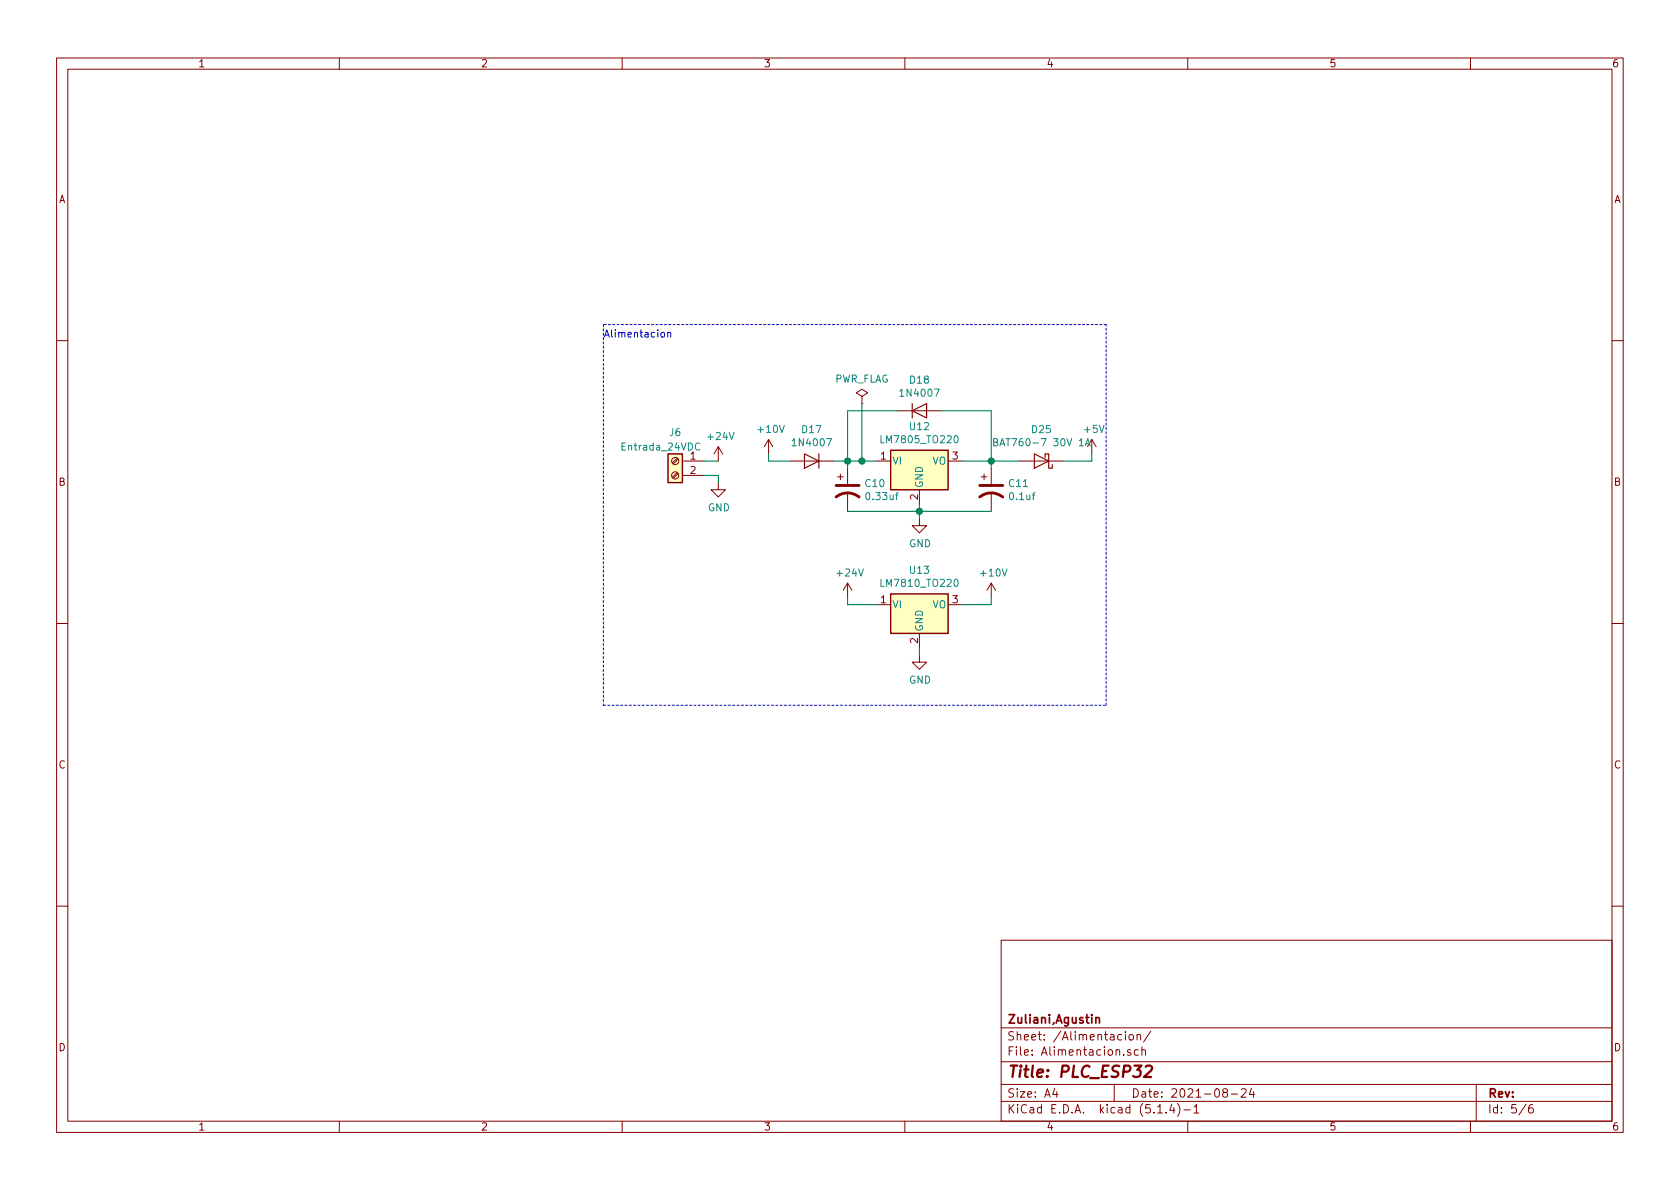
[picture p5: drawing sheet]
<svg xmlns="http://www.w3.org/2000/svg" width="297mm" height="210mm" viewBox="0 0 297 210" stroke-linecap="round" stroke-linejoin="round" font-family="sans-serif">
<g fill="none" stroke="#840000" stroke-width=".18">
<path d="M10 10.3h277v189.9h-277zM12 12.2h273v186.1h-273zM60 10.3v1.9M110 10.3v1.9M160 10.3v1.9M210 10.3v1.9M260 10.3v1.9M10 60.2h2M127 79l-.8 1.3M127 79v2.5M127 79l.8 1.3M135.9 77.7l-.8 1.3"/>
<path d="M135.9 77.7v2.6M135.9 77.7l.8 1.3M152.4 70.1l1-.6-1-.7-1 .7 1 .6v1.3M152.4 71.4h.1M158.7 72.6h7.7M193 77.7l-.7 1.3M193 77.7v2.6M193 77.7l.8 1.3M285 60.2h2M119.7 83.6l-.8 .8M119.7 81l-.8 .9M119.9 83.7l-.9 .9"/>
<path d="M119.9 81.2l-.9 .8M120.6 81.5h3.9M120.6 84.1h3.9M127 85.3v1.3h1.3l-1.3 1.3-1.3-1.3h1.3M139.7 81.5h7.6M148.1 84.3h1M148.6 83.8v1M149.9 82.8v2.8M149.9 87.1v3.3M154.9 81.5h2.6M162.6 91.7v1.3h1.2l-1.2 1.2-1.3-1.2h1.3M162.6 86.6v2.5"/>
<path d="M167.6 81.5h2.6M173.5 84.3h1M174 83.8v1M175.3 82.8v2.8M175.3 87.1v3.3M180.3 81.5h7.7M10 110.3h2M149.9 103.1l-.8 1.3M149.9 103.1v2.6M149.9 103.1l.7 1.3M154.9 106.9h2.6M162.6 115.8v1.3h1.2l-1.2 1.3-1.3-1.3h1.3"/>
<path d="M162.6 112v2.5M167.6 106.9h2.6M175.3 103.1l-.8 1.3M175.3 103.1v2.6M175.3 103.1l.7 1.3M285 110.3h2M10 160.2h2M177 166.3h108v32h-108zM285 160.2h2M60 198.3v1.9M110 198.3v1.9M160 198.3v1.9"/>
<path d="M177 194.8h108M177 191.8h108M177 187.8h108M177 181.8h108M186.5 192.5l-.4 1h1M186.8 193v1M197 191.8v3M199 182.4v.2M199 182.9v1M199.7 183.1l.2-.2 .4 .2v.7l-.2 .1-.4-.1zM199.9 185.7l-.4-.1-.2 .2 .1 .2 .5 .2v.3h-.6M201 183.1l.3-.2 .3 .1 .1 .9"/>
<path d="M201 182.9v1M201.3 185.7l-.5-.1-.2 .3v.6l.2 .1 .5-.1M201.9 185.7l.2-.1 .4 .1v.9M201.9 185.1v1.5M203.5 182.3l-1.3 2M204.7 196.8h.8M206.2 196.7v.1M207.2 195.2l-.4 1.1h.9M207.5 195.8v1M208.2 195.1a1.71 1.71 0 0 1 0 2.3M209.3 196.3h1.2M210 198.3v1.9"/>
<path d="M211.1 195.8l.4-.5v1.5M211.1 196.8h.9M216.5 193.2l-.3-.3 .1-.2a.48 .48 0 0 1 .6-.1l.1 .2-.1 .3-.6 .1a.48 .48 0 0 0 0 .7l.2 .1 .5-.1v-.4l-.2-.3M217.7 193.5h1.1M219.5 192.7l.2-.2h.3l.3 .2v.3v.2l-.9 .8h.9M221.3 192.5l-.4 1h.9M221.6 193v1M260 198.3v1.9M261 191.8v6.5M269.8 195.2l-1.2 2M271 195.3a.62 .62 0 0 0-.7 .7v.7l.3 .1 .4-.1 .1-.5-.1-.2-.4-.1-.3 .3"/>
<circle cx="119.4" cy="84.1" r=".63"/>
<circle cx="119.4" cy="81.5" r=".63"/>
</g>
<path d="M202.6 188.6l.3-.2h.5a.46 .46 0 0 1 .3 .6l-.2 .3-1.2 1.1h1.2" fill="none" stroke="#840000" stroke-width=".41"/>
<path d="M193.8 179.9v1M193.8 180.1l.2-.2 .3 .1 .1 .9" fill="none" stroke="#840000" stroke-width=".3"/>
<g fill="#ffffc2" stroke="#ffffc2" stroke-width=".18">
<path d="M157.5 79.6h10.1v7h-10.1z"/>
<path d="M157.5 105h10.1v7h-10.1z"/>
<path d="M118.1 80.3h2.5v5h-2.5z"/>
</g>
<path d="M157.5 79.6h10.1v7h-10.1zM118.1 80.3h2.5v5h-2.5zM157.5 105h10.1v7h-10.1z" fill="none" stroke="#840000" stroke-width=".25"/>
<path d="M161.3 72.6l2.5-1.2v2.5zM161.3 71.4v2.5M142.2 80.3l2.6 1.2-2.6 1.3zM144.8 80.3v2.5M182.9 80.3l2.5 1.2-2.5 1.3zM184.8 80.9v-.6h.6v2.5h.7v-.6" fill="none" stroke="#840000" stroke-width=".2"/>
<path d="M147.8 87.9a3.3 3.3 0 0 1 4.1 0M147.8 85.8h4.1M173.2 87.9a3.3 3.3 0 0 1 4.1 0M173.2 85.8h4.1" fill="none" stroke="#840000" stroke-width=".51"/>
<path d="M123.7 78.5a.6 .6 0 0 0-.8 .4 .6 .6 0 0 0 .6 .7l.2-.1M175.7 78.2l.6-.1 .1-.2-.1-.2-.6-.1v1.2h.5l.2-.1v-.3l-.3-.2M191.9 78.8l.4-1.2 .5 1.2M192 78.5h.6" fill="none" stroke="#008484" stroke-width=".18"/>
<path d="M106.7 57.4v67.3M195.6 57.4h-88.9M106.7 124.7h88.9M195.6 124.7v-67.3" fill="none" stroke="#0000c2" stroke-width=".18" stroke-dasharray=".4 .4"/>
<g fill="none" stroke="#008400" stroke-width=".18">
<path d="M152.4 71.4v10.1M158.7 72.6h-8.8v10.2M166.4 72.6h8.9v10.2M124.5 81.5h2.5M124.5 84.1h2.5v1.2M135.9 80.3v1.2h3.8M147.3 81.5h7.6M149.9 90.4h25.4M162.6 89.1v2.6M170.2 81.5h10.1M193 80.3v1.2h-5M149.9 105.7v1.2h5"/>
<path d="M162.6 114.5v1.3M175.3 105.7v1.2h-5.1"/>
</g>
<path d="M117 58.8h.3l.1 .1v.7h-.3l-.3-.2zM118.1 58.9l.1-.1h.3l.1 .8M118.1 58.8v.8" fill="none" stroke="#0000c2" stroke-width=".18"/>
<g fill="#008400" stroke="#008400" stroke-width=".25">
<circle cx="149.9" cy="81.5" r=".51"/>
<circle cx="162.6" cy="90.4" r=".51"/>
<circle cx="152.4" cy="81.5" r=".51"/>
<circle cx="175.3" cy="81.5" r=".51"/>
</g>
<text font-size="2.8" fill="#840000" x="178" y="190.5">Title: PLC_ESP32</text>
<g font-size="2.1" fill="#840000">
<text x="178" y="184">Sheet: /Alimentacion/</text>
<text x="178" y="181">Zuliani,Agustin</text>
<text x="178" y="186.7">File: Alimentacion.sch</text>
<text x="178" y="196.9">KiCad E.D.A. kicad (5.1.4)-1</text>
<text x="178" y="194.1">Size: A4</text>
<text x="200" y="194.1">Date: 2021-08-24</text>
<text x="263" y="194.1">Rev:</text>
<text x="263" y="196.9">Id: 5/6</text>
</g>
<g font-size="1.8" fill="#840000">
<text x="35" y="11.9">1</text>
<text x="85" y="11.9">2</text>
<text x="135" y="11.9">3</text>
<text x="185" y="11.9">4</text>
<text x="235" y="11.9">5</text>
<text x="285" y="11.9">6</text>
<text x="10.4" y="35.9">A</text>
<text x="285.4" y="35.9">A</text>
<text x="122.1" y="81.3">1</text>
<text x="122.1" y="83.8">2</text>
<text x="155.7" y="81.3">1</text>
<text x="168.4" y="81.3">3</text>
<text x="10.4" y="85.9">B</text>
<text x="162.3" y="88.4" transform="rotate(-90 162.3 88.4)">2</text>
<text x="285.4" y="85.9">B</text>
<text x="155.7" y="106.7">1</text>
<text x="168.4" y="106.7">3</text>
<text x="162.3" y="113.8" transform="rotate(-90 162.3 113.8)">2</text>
<text x="10.4" y="135.9">C</text>
<text x="285.4" y="135.9">C</text>
<text x="10.4" y="185.9">D</text>
<text x="285.4" y="185.9">D</text>
<text x="35" y="199.9">1</text>
<text x="85" y="199.9">2</text>
<text x="135" y="199.9">3</text>
<text x="185" y="199.9">4</text>
<text x="235" y="199.9">5</text>
<text x="285" y="199.9">6</text>
</g>
<text font-size="1.8" fill="#0000c2" x="106.7" y="59.7">Alimentacion</text>
<g font-size="1.8" fill="#008484">
<text x="147.4" y="67.7">PWR_FLAG</text>
<text x="159.5" y="70.1">1N4007</text>
<text x="160.9" y="67.8">D18</text>
<text x="118.4" y="77.1">J6</text>
<text x="125.3" y="77.8">+24V</text>
<text x="134.2" y="76.5">+10V</text>
<text x="141.9" y="76.6">D17</text>
<text x="160.9" y="76.1">U12</text>
<text x="182.5" y="76.6">D25</text>
<text x="191.8" y="76.5">+5V</text>
<text x="110.2" y="79.7">Entrada_24VDC</text>
<text x="140.4" y="78.9">1N4007</text>
<text x="156.1" y="78.4">LM7805_TO220</text>
<text x="157.7" y="82.2">VI</text>
<text x="164.8" y="82.2">VO</text>
<text x="176.9" y="78.9">BAT760-7 30V 1A</text>
<text x="153.1" y="86.1">C10</text>
<text x="153.4" y="88.4">0.33uf</text>
<text x="163.2" y="86.4" transform="rotate(-90 163.2 86.4)">GND</text>
<text x="178.5" y="86.1">C11</text>
<text x="178.6" y="88.4">0.1uf</text>
<text x="125.2" y="90.4">GND</text>
<text x="148.2" y="101.9">+24V</text>
<text x="160.7" y="96.8">GND</text>
<text x="160.9" y="101.5">U13</text>
<text x="173.6" y="101.9">+10V</text>
<text x="156.1" y="103.8">LM7810_TO220</text>
<text x="157.7" y="107.6">VI</text>
<text x="164.8" y="107.6">VO</text>
<text x="163.2" y="111.8" transform="rotate(-90 163.2 111.8)">GND</text>
<text x="160.7" y="120.9">GND</text>
</g>
</svg>
